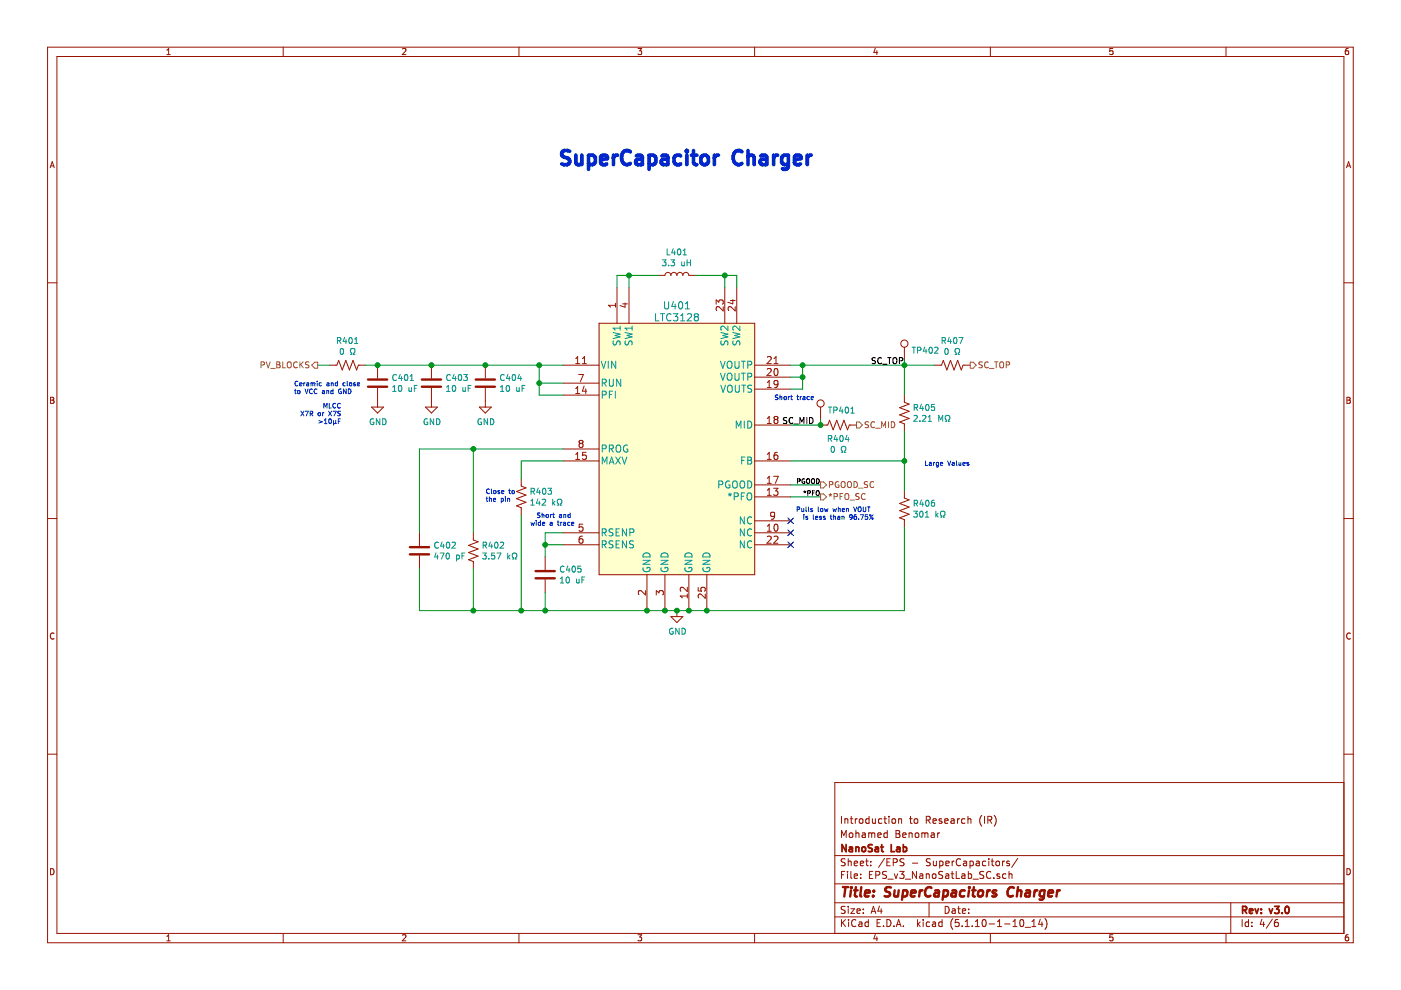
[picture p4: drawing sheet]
EESchema Schematic File Version 4
LIBS:EPS_v3_NanoSatLab-cache
EELAYER 26 0
EELAYER END
$Descr A4 11693 8268
encoding utf-8
Sheet 4 6
Title "SuperCapacitors Charger"
Date ""
Rev "v3.0"
Comp "NanoSat Lab"
Comment1 "Mohamed Benomar"
Comment2 "Introduction to Research (IR)"
Comment3 ""
Comment4 ""
$EndDescr
Text Notes 4650 1400 0    118  ~ 24
SuperCapacitor Charger
$Comp
L Device:C C403
U 1 1
P 3600 3200
F 0 "C403" H 3715 3246 50  0000 L CNN
F 1 "10 uF" H 3715 3155 50  0000 L CNN
F 2 "Capacitor_SMD:C_0805_2012Metric" H 3638 3050 50  0001 C CNN
F 3 "~" H 3600 3200 50  0001 C CNN
F 4 "" H 0   0   50  0001 C CNN "JLCPCB"
F 5 "" H 0   0   50  0001 C CNN "Order Code"
F 6 "0805" H 0   0   50  0001 C CNN "Package"
F 7 "" H 0   0   50  0001 C CNN "Ref"
F 8 "C15850" H 0   0   50  0001 C CNN "LCSC Part"
F 9 "1" H 0   0   50  0001 C CNN "LCSC BOM"
F 10 "C15850" H 3600 3200 50  0001 C CNN "LCSC Part #"
	1    3600 3200
	1    0    0    -1  
$EndComp
Text Notes 2450 3300 0    39   ~ 0
Ceramic and close \nto VCC and GND
Text Notes 6800 3350 2    39   ~ 0
Short trace
$Comp
L Device:L L401
U 1 1
P 5650 2300
F 0 "L401" V 5840 2300 50  0000 C CNN
F 1 "3.3 uH" V 5749 2300 50  0000 C CNN
F 2 "Inductor_SMD:L_0805_2012Metric" H 5650 2300 50  0001 C CNN
F 3 "~" H 5650 2300 50  0001 C CNN
F 4 "" H 0   0   50  0001 C CNN "JLCPCB"
F 5 "LQM21PN3R3MGRD" H 0   0   50  0001 C CNN "Order Code"
F 6 "0805" H 0   0   50  0001 C CNN "Package"
F 7 "" H 0   0   50  0001 C CNN "Ref"
F 8 "" H 0   0   50  0001 C CNN "LCSC Part"
F 9 "0" H 0   0   50  0001 C CNN "LCSC BOM"
F 10 "- - -" H 5650 2300 50  0001 C CNN "LCSC Part #"
	1    5650 2300
	0    -1   -1   0   
$EndComp
Text Notes 2850 3550 2    39   ~ 0
MLCC\nX7R or X7S\n>10µF
$Comp
L EPS_v3_Library:LTC3128 U401
U 1 1
P 5650 3650
F 0 "U401" H 5650 4750 60  0000 C CNN
F 1 "LTC3128" H 5650 4650 60  0000 C CNN
F 2 "EPS_v3_Library:LTC3128EFE-PBF" H 6900 2350 60  0001 C CNN
F 3 "" H 5800 2750 60  0000 C CNN
F 4 "" H 0   0   50  0001 C CNN "JLCPCB"
F 5 "LTC3128IUFD#PBF" H 0   0   50  0001 C CNN "Order Code"
F 6 "QFN-20" H 0   0   50  0001 C CNN "Package"
F 7 "" H 0   0   50  0001 C CNN "Ref"
F 8 "" H 0   0   50  0001 C CNN "LCSC Part"
F 9 "0" H 0   0   50  0001 C CNN "LCSC BOM"
F 10 "- - -" H 5650 3650 50  0001 C CNN "LCSC Part #"
	1    5650 3650
	1    0    0    -1  
$EndComp
Wire Wire Line
	5500 2300 5250 2300
Wire Wire Line
	5150 2300 5150 2400
Wire Wire Line
	5250 2400 5250 2300
Connection ~ 5250 2300
Wire Wire Line
	5250 2300 5150 2300
Wire Wire Line
	5800 2300 6050 2300
Wire Wire Line
	6150 2300 6150 2400
Wire Wire Line
	6050 2400 6050 2300
Connection ~ 6050 2300
Wire Wire Line
	6050 2300 6150 2300
Wire Wire Line
	4700 3050 4500 3050
Wire Wire Line
	4700 3200 4500 3200
Wire Wire Line
	4500 3200 4500 3050
Connection ~ 4500 3050
Connection ~ 5400 5100
Wire Wire Line
	5400 5100 5550 5100
Connection ~ 5550 5100
Connection ~ 5750 5100
Wire Wire Line
	5750 5100 5900 5100
NoConn ~ 6600 4550
NoConn ~ 6600 4450
NoConn ~ 6600 4350
$Comp
L Device:R_US R403
U 1 1
P 4350 4150
F 0 "R403" H 4418 4196 50  0000 L CNN
F 1 "142 kΩ" H 4418 4105 50  0000 L CNN
F 2 "Resistor_SMD:R_0603_1608Metric" V 4390 4140 50  0001 C CNN
F 3 "~" H 4350 4150 50  0001 C CNN
F 4 "" H 0   0   50  0001 C CNN "JLCPCB"
F 5 "RN731JTTD1423B50" H 0   0   50  0001 C CNN "Order Code"
F 6 "0603" H 0   0   50  0001 C CNN "Package"
F 7 "" H 0   0   50  0001 C CNN "Ref"
F 8 "" H 0   0   50  0001 C CNN "LCSC Part"
F 9 "0" H 0   0   50  0001 C CNN "LCSC BOM"
F 10 "- - -" H 4350 4150 50  0001 C CNN "LCSC Part #"
	1    4350 4150
	1    0    0    -1  
$EndComp
Text Notes 4050 4200 0    39   ~ 0
Close to \nthe pin
$Comp
L Device:R_US R402
U 1 1
P 3950 4600
F 0 "R402" H 4018 4646 50  0000 L CNN
F 1 "3.57 kΩ" H 4018 4555 50  0000 L CNN
F 2 "Resistor_SMD:R_0603_1608Metric" V 3990 4590 50  0001 C CNN
F 3 "~" H 3950 4600 50  0001 C CNN
F 4 "" H 0   0   50  0001 C CNN "JLCPCB"
F 5 "ERJ-UP3F3571V" H 0   0   50  0001 C CNN "Order Code"
F 6 "0603" H 0   0   50  0001 C CNN "Package"
F 7 "" H 0   0   50  0001 C CNN "Ref"
F 8 "" H 0   0   50  0001 C CNN "LCSC Part"
F 9 "0" H 0   0   50  0001 C CNN "LCSC BOM"
F 10 "- - -" H 3950 4600 50  0001 C CNN "LCSC Part #"
	1    3950 4600
	1    0    0    -1  
$EndComp
$Comp
L Device:C C402
U 1 1
P 3500 4600
F 0 "C402" H 3615 4646 50  0000 L CNN
F 1 "470 pF" H 3615 4555 50  0000 L CNN
F 2 "Capacitor_SMD:C_0402_1005Metric" H 3538 4450 50  0001 C CNN
F 3 "~" H 3500 4600 50  0001 C CNN
F 4 "" H 0   0   50  0001 C CNN "JLCPCB"
F 5 "" H 0   0   50  0001 C CNN "Order Code"
F 6 "0402" H 0   0   50  0001 C CNN "Package"
F 7 "" H 0   0   50  0001 C CNN "Ref"
F 8 "C1537" H 0   0   50  0001 C CNN "LCSC Part"
F 9 "1" H 0   0   50  0001 C CNN "LCSC BOM"
F 10 "C1537" H 3500 4600 50  0001 C CNN "LCSC Part #"
	1    3500 4600
	1    0    0    -1  
$EndComp
Wire Wire Line
	3500 3750 3500 4450
Wire Wire Line
	3950 4450 3950 3750
Wire Wire Line
	3950 4750 3950 5100
Wire Wire Line
	3500 4750 3500 5100
Wire Wire Line
	4350 5100 4550 5100
Wire Wire Line
	4350 4300 4350 5100
Wire Wire Line
	4700 3850 4350 3850
Wire Wire Line
	4350 3850 4350 4000
Text Notes 4800 4400 2    39   ~ 0
Short and \nwide a trace
$Comp
L Device:R_US R405
U 1 1
P 7550 3450
F 0 "R405" H 7618 3496 50  0000 L CNN
F 1 "2.21 MΩ" H 7618 3405 50  0000 L CNN
F 2 "Resistor_SMD:R_0603_1608Metric" V 7590 3440 50  0001 C CNN
F 3 "~" H 7550 3450 50  0001 C CNN
F 4 "" H 0   0   50  0001 C CNN "JLCPCB"
F 5 "MCT06030C2214FP500" H 0   0   50  0001 C CNN "Order Code"
F 6 "0603" H 0   0   50  0001 C CNN "Package"
F 7 "" H 0   0   50  0001 C CNN "Ref"
F 8 "" H 0   0   50  0001 C CNN "LCSC Part"
F 9 "0" H 0   0   50  0001 C CNN "LCSC BOM"
F 10 "- - -" H 7550 3450 50  0001 C CNN "LCSC Part #"
	1    7550 3450
	1    0    0    -1  
$EndComp
$Comp
L Device:R_US R406
U 1 1
P 7550 4250
F 0 "R406" H 7618 4296 50  0000 L CNN
F 1 "301 kΩ" H 7618 4205 50  0000 L CNN
F 2 "Resistor_SMD:R_0603_1608Metric" V 7590 4240 50  0001 C CNN
F 3 "~" H 7550 4250 50  0001 C CNN
F 4 "" H 0   0   50  0001 C CNN "JLCPCB"
F 5 "ERJ-UP3F3013V" H 0   0   50  0001 C CNN "Order Code"
F 6 "0603" H 0   0   50  0001 C CNN "Package"
F 7 "" H 0   0   50  0001 C CNN "Ref"
F 8 "" H 0   0   50  0001 C CNN "LCSC Part"
F 9 "0" H 0   0   50  0001 C CNN "LCSC BOM"
F 10 "- - -" H 7550 4250 50  0001 C CNN "LCSC Part #"
	1    7550 4250
	1    0    0    -1  
$EndComp
Text Notes 8100 3900 2    39   ~ 0
Large Values
Text Label 6800 3550 2    50   ~ 0
SC_MID
Text Label 7550 3050 2    50   ~ 0
SC_TOP
Wire Wire Line
	7550 3300 7550 3050
Wire Wire Line
	7550 5100 7550 4400
Wire Wire Line
	7550 3600 7550 3850
Wire Wire Line
	7550 3050 6700 3050
Wire Wire Line
	6600 3150 6700 3150
Wire Wire Line
	6700 3150 6700 3050
Connection ~ 6700 3050
Wire Wire Line
	6700 3050 6600 3050
Wire Wire Line
	6600 3250 6700 3250
Wire Wire Line
	6700 3250 6700 3150
Connection ~ 6700 3150
Connection ~ 7550 3850
Wire Wire Line
	7550 3850 7550 4100
Wire Wire Line
	5900 5100 7550 5100
Connection ~ 5900 5100
Text Label 6850 4050 2    39   ~ 0
PGOOD
Text Notes 7300 4350 2    39   ~ 0
Pulls low when VOUT \nis less than 96.75%
Wire Wire Line
	6850 4050 6600 4050
Text Label 6850 4150 2    39   ~ 0
*PFO
Wire Wire Line
	6850 4150 6600 4150
Wire Wire Line
	4700 3300 4500 3300
Wire Wire Line
	4500 3300 4500 3200
Connection ~ 4500 3200
$Comp
L Device:C C405
U 1 1
P 4550 4800
F 0 "C405" H 4665 4846 50  0000 L CNN
F 1 "10 uF" H 4665 4755 50  0000 L CNN
F 2 "Capacitor_SMD:C_0805_2012Metric" H 4588 4650 50  0001 C CNN
F 3 "~" H 4550 4800 50  0001 C CNN
F 4 "" H 0   0   50  0001 C CNN "JLCPCB"
F 5 "" H 0   0   50  0001 C CNN "Order Code"
F 6 "0805" H 0   0   50  0001 C CNN "Package"
F 7 "" H 0   0   50  0001 C CNN "Ref"
F 8 "C15850" H 0   0   50  0001 C CNN "LCSC Part"
F 9 "1" H 0   0   50  0001 C CNN "LCSC BOM"
F 10 "C15850" H 4550 4800 50  0001 C CNN "LCSC Part #"
	1    4550 4800
	1    0    0    -1  
$EndComp
Wire Wire Line
	4700 4550 4550 4550
Wire Wire Line
	4700 4450 4550 4450
Wire Wire Line
	4550 4450 4550 4550
Connection ~ 4550 4550
Wire Wire Line
	4550 4550 4550 4650
Wire Wire Line
	4550 4950 4550 5100
Connection ~ 4550 5100
Wire Wire Line
	4550 5100 5400 5100
Text HLabel 8100 3050 2    50   Output ~ 0
SC_TOP
Wire Wire Line
	7800 3050 7550 3050
Connection ~ 7550 3050
Text HLabel 7150 3550 2    50   Output ~ 0
SC_MID
Text HLabel 6850 4050 2    50   Output ~ 0
PGOOD_SC
Text HLabel 6850 4150 2    50   Output ~ 0
*PFO_SC
$Comp
L Device:C C404
U 1 1
P 4050 3200
F 0 "C404" H 4165 3246 50  0000 L CNN
F 1 "10 uF" H 4165 3155 50  0000 L CNN
F 2 "Capacitor_SMD:C_0805_2012Metric" H 4088 3050 50  0001 C CNN
F 3 "~" H 4050 3200 50  0001 C CNN
F 4 "" H 0   0   50  0001 C CNN "JLCPCB"
F 5 "" H 0   0   50  0001 C CNN "Order Code"
F 6 "0805" H 0   0   50  0001 C CNN "Package"
F 7 "" H 0   0   50  0001 C CNN "Ref"
F 8 "C15850" H 0   0   50  0001 C CNN "LCSC Part"
F 9 "1" H 0   0   50  0001 C CNN "LCSC BOM"
F 10 "C15850" H 4050 3200 50  0001 C CNN "LCSC Part #"
	1    4050 3200
	1    0    0    -1  
$EndComp
$Comp
L Device:C C401
U 1 1
P 3150 3200
F 0 "C401" H 3265 3246 50  0000 L CNN
F 1 "10 uF" H 3265 3155 50  0000 L CNN
F 2 "Capacitor_SMD:C_0805_2012Metric" H 3188 3050 50  0001 C CNN
F 3 "~" H 3150 3200 50  0001 C CNN
F 4 "" H 0   0   50  0001 C CNN "JLCPCB"
F 5 "" H 0   0   50  0001 C CNN "Order Code"
F 6 "0805" H 0   0   50  0001 C CNN "Package"
F 7 "" H 0   0   50  0001 C CNN "Ref"
F 8 "C15850" H 0   0   50  0001 C CNN "LCSC Part"
F 9 "1" H 0   0   50  0001 C CNN "LCSC BOM"
F 10 "C15850" H 3150 3200 50  0001 C CNN "LCSC Part #"
	1    3150 3200
	1    0    0    -1  
$EndComp
Connection ~ 3150 3050
Wire Wire Line
	3150 3050 3050 3050
Wire Wire Line
	4050 3050 4500 3050
$Comp
L Connector:TestPoint TP?
U 1 1
P 6850 3500
AR Path="/6097FD06/60F36F6B" Ref="TP?"  Part="1" 
AR Path="/6098AAA2/60F36F6B" Ref="TP401"  Part="1" 
F 0 "TP401" H 6908 3574 50  0000 L CNN
F 1 "TestPoint" H 6908 3529 50  0001 L CNN
F 2 "EPS_v3_Library:TESTPOINT_5013" H 7050 3500 50  0001 C CNN
F 3 "~" H 7050 3500 50  0001 C CNN
F 4 "5013" H 0   0   50  0001 C CNN "Order Code"
F 5 "" H 0   0   50  0001 C CNN "JLCPCB"
F 6 "TP" H 0   0   50  0001 C CNN "Package"
F 7 "" H 0   0   50  0001 C CNN "Ref"
F 8 "" H 0   0   50  0001 C CNN "LCSC Part"
F 9 "0" H 0   0   50  0001 C CNN "LCSC BOM"
F 10 "- - -" H 6850 3500 50  0001 C CNN "LCSC Part #"
	1    6850 3500
	1    0    0    -1  
$EndComp
Wire Wire Line
	6850 3500 6850 3550
$Comp
L Connector:TestPoint TP?
U 1 1
P 7550 3000
AR Path="/6097FD06/60F38F3F" Ref="TP?"  Part="1" 
AR Path="/6098AAA2/60F38F3F" Ref="TP402"  Part="1" 
F 0 "TP402" H 7608 3074 50  0000 L CNN
F 1 "TestPoint" H 7608 3029 50  0001 L CNN
F 2 "EPS_v3_Library:TESTPOINT_5013" H 7750 3000 50  0001 C CNN
F 3 "~" H 7750 3000 50  0001 C CNN
F 4 "5013" H 0   0   50  0001 C CNN "Order Code"
F 5 "" H 0   0   50  0001 C CNN "JLCPCB"
F 6 "TP" H 0   0   50  0001 C CNN "Package"
F 7 "" H 0   0   50  0001 C CNN "Ref"
F 8 "" H 0   0   50  0001 C CNN "LCSC Part"
F 9 "0" H 0   0   50  0001 C CNN "LCSC BOM"
F 10 "- - -" H 7550 3000 50  0001 C CNN "LCSC Part #"
	1    7550 3000
	1    0    0    -1  
$EndComp
Wire Wire Line
	7550 3000 7550 3050
Text HLabel 2650 3050 0    50   Output ~ 0
PV_BLOCKS
$Comp
L Device:R_US R?
U 1 1
P 2900 3050
AR Path="/6097FD06/616F3C17" Ref="R?"  Part="1" 
AR Path="/6098AAA2/616F3C17" Ref="R401"  Part="1" 
F 0 "R401" V 2695 3050 50  0000 C CNN
F 1 "0 Ω" V 2786 3050 50  0000 C CNN
F 2 "Resistor_SMD:R_0603_1608Metric" V 2940 3040 50  0001 C CNN
F 3 "~" H 2900 3050 50  0001 C CNN
F 4 "" H 0   0   50  0001 C CNN "JLCPCB"
F 5 "" H 0   0   50  0001 C CNN "Order Code"
F 6 "0603" H 0   0   50  0001 C CNN "Package"
F 7 "" H 0   0   50  0001 C CNN "Ref"
F 8 "C21189" H 0   0   50  0001 C CNN "LCSC Part"
F 9 "1" H 0   0   50  0001 C CNN "LCSC BOM"
F 10 "C21189" H 2900 3050 50  0001 C CNN "LCSC Part #"
	1    2900 3050
	0    1    1    0   
$EndComp
Wire Wire Line
	2750 3050 2650 3050
$Comp
L Device:R_US R?
U 1 1
P 7950 3050
AR Path="/6097FD06/616F81EB" Ref="R?"  Part="1" 
AR Path="/6098AAA2/616F81EB" Ref="R407"  Part="1" 
F 0 "R407" V 7745 3050 50  0000 C CNN
F 1 "0 Ω" V 7836 3050 50  0000 C CNN
F 2 "Resistor_SMD:R_0603_1608Metric" V 7990 3040 50  0001 C CNN
F 3 "~" H 7950 3050 50  0001 C CNN
F 4 "" H 0   0   50  0001 C CNN "JLCPCB"
F 5 "" H 0   0   50  0001 C CNN "Order Code"
F 6 "0603" H 0   0   50  0001 C CNN "Package"
F 7 "" H 0   0   50  0001 C CNN "Ref"
F 8 "C21189" H 0   0   50  0001 C CNN "LCSC Part"
F 9 "1" H 0   0   50  0001 C CNN "LCSC BOM"
F 10 "C21189" H 7950 3050 50  0001 C CNN "LCSC Part #"
	1    7950 3050
	0    1    1    0   
$EndComp
$Comp
L Device:R_US R?
U 1 1
P 7000 3550
AR Path="/6097FD06/616FB4E2" Ref="R?"  Part="1" 
AR Path="/6098AAA2/616FB4E2" Ref="R404"  Part="1" 
F 0 "R404" V 7113 3550 50  0000 C CNN
F 1 "0 Ω" V 7204 3550 50  0000 C CNN
F 2 "Resistor_SMD:R_0603_1608Metric" V 7040 3540 50  0001 C CNN
F 3 "~" H 7000 3550 50  0001 C CNN
F 4 "" H 0   0   50  0001 C CNN "JLCPCB"
F 5 "" H 0   0   50  0001 C CNN "Order Code"
F 6 "0603" H 0   0   50  0001 C CNN "Package"
F 7 "" H 0   0   50  0001 C CNN "Ref"
F 8 "C21189" H 0   0   50  0001 C CNN "LCSC Part"
F 9 "1" H 0   0   50  0001 C CNN "LCSC BOM"
F 10 "C21189" H 7000 3550 50  0001 C CNN "LCSC Part #"
	1    7000 3550
	0    1    1    0   
$EndComp
Wire Wire Line
	6850 3550 6600 3550
Connection ~ 6850 3550
Wire Wire Line
	6600 3850 7550 3850
Wire Wire Line
	3150 3050 3600 3050
Connection ~ 3600 3050
Wire Wire Line
	3600 3050 4050 3050
Connection ~ 4050 3050
Wire Wire Line
	3500 3750 3950 3750
Connection ~ 3950 3750
Wire Wire Line
	3500 5100 3950 5100
Connection ~ 3950 5100
Wire Wire Line
	3950 5100 4350 5100
Connection ~ 4350 5100
Wire Wire Line
	3950 3750 4700 3750
$Comp
L power:GND #PWR?
U 1 1
P 5650 5100
AR Path="/6097FD06/60EB7677" Ref="#PWR?"  Part="1" 
AR Path="/6098AAA2/60EB7677" Ref="#PWR0140"  Part="1" 
F 0 "#PWR0140" H 5650 4850 50  0001 C CNN
F 1 "GND" H 5655 4927 50  0000 C CNN
F 2 "" H 5650 5100 50  0001 C CNN
F 3 "" H 5650 5100 50  0001 C CNN
	1    5650 5100
	1    0    0    -1  
$EndComp
$Comp
L power:GND #PWR?
U 1 1
P 3600 3350
AR Path="/6097FD06/60EB8A69" Ref="#PWR?"  Part="1" 
AR Path="/6098AAA2/60EB8A69" Ref="#PWR0141"  Part="1" 
F 0 "#PWR0141" H 3600 3100 50  0001 C CNN
F 1 "GND" H 3605 3177 50  0000 C CNN
F 2 "" H 3600 3350 50  0001 C CNN
F 3 "" H 3600 3350 50  0001 C CNN
	1    3600 3350
	1    0    0    -1  
$EndComp
$Comp
L power:GND #PWR?
U 1 1
P 4050 3350
AR Path="/6097FD06/60EBBD2B" Ref="#PWR?"  Part="1" 
AR Path="/6098AAA2/60EBBD2B" Ref="#PWR0142"  Part="1" 
F 0 "#PWR0142" H 4050 3100 50  0001 C CNN
F 1 "GND" H 4055 3177 50  0000 C CNN
F 2 "" H 4050 3350 50  0001 C CNN
F 3 "" H 4050 3350 50  0001 C CNN
	1    4050 3350
	1    0    0    -1  
$EndComp
$Comp
L power:GND #PWR?
U 1 1
P 3150 3350
AR Path="/6097FD06/60EBCCFD" Ref="#PWR?"  Part="1" 
AR Path="/6098AAA2/60EBCCFD" Ref="#PWR0143"  Part="1" 
F 0 "#PWR0143" H 3150 3100 50  0001 C CNN
F 1 "GND" H 3155 3177 50  0000 C CNN
F 2 "" H 3150 3350 50  0001 C CNN
F 3 "" H 3150 3350 50  0001 C CNN
	1    3150 3350
	1    0    0    -1  
$EndComp
Wire Wire Line
	5550 5100 5650 5100
Connection ~ 5650 5100
Wire Wire Line
	5650 5100 5750 5100
$EndSCHEMATC
